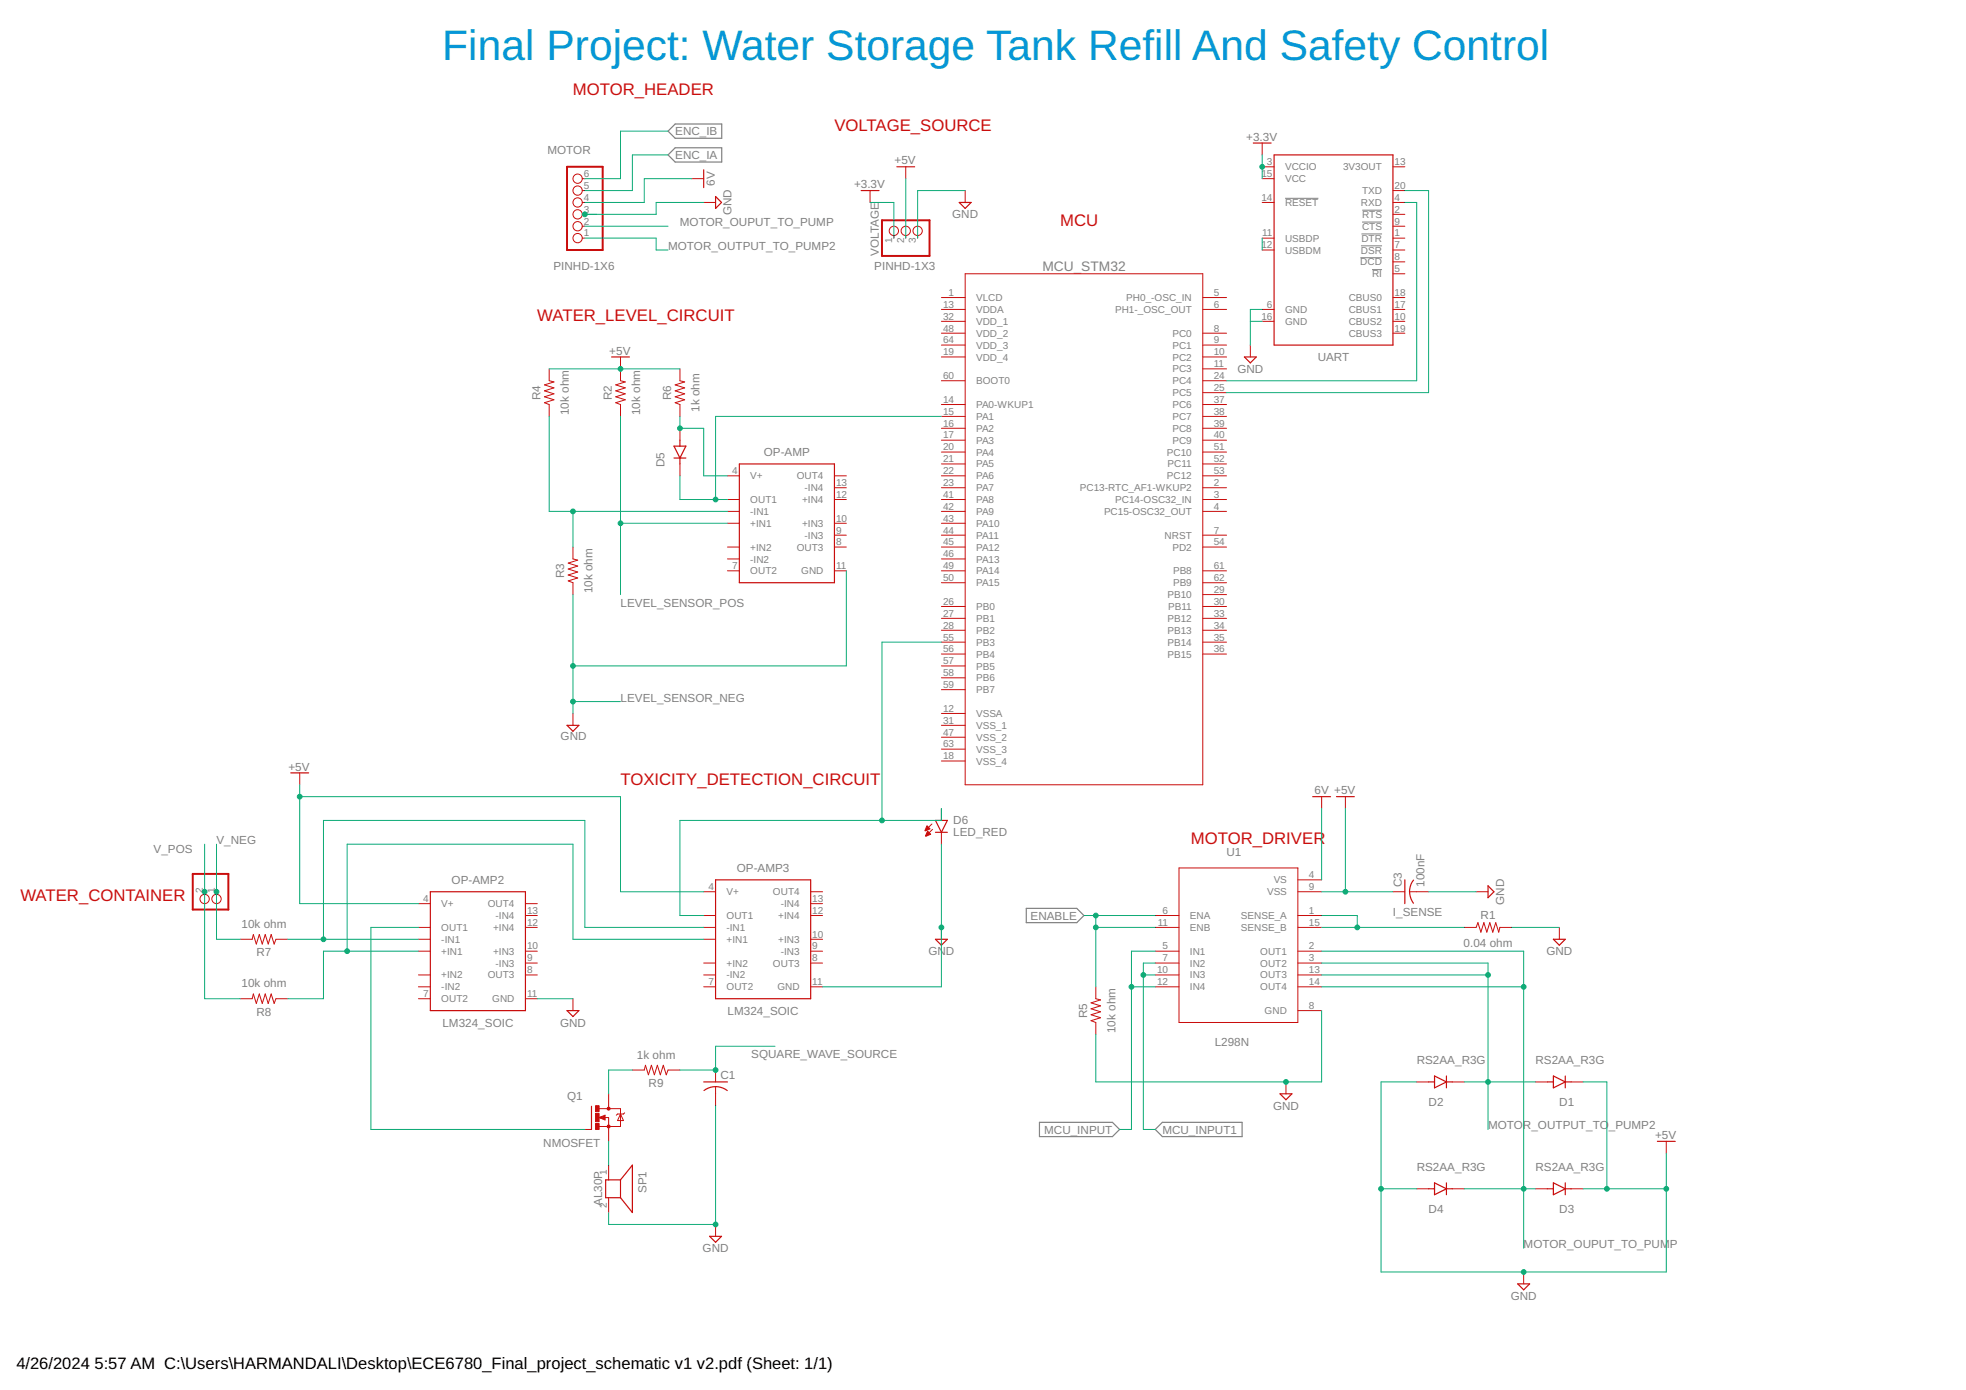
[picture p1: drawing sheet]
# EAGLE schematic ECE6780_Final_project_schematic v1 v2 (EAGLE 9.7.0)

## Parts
C1  C-US_CHIP-0402(1005-METRIC)  [CAPC1005X60]
C3  100nF  C-US_CHIP-1206(3216-METRIC)  [CAPC3216X135]
D1  RS2AA_R3G  [DIOM4325X250N]
D2  RS2AA_R3G  [DIOM4325X250N]
D3  RS2AA_R3G  [DIOM4325X250N]
D4  RS2AA_R3G  [DIOM4325X250N]
D5  RS2AA_R3G  [DIOM4325X250N]
D6  LED_RED  CHIP-FLAT-R_0402  [LEDC1005X25N_FLAT-R]
MCU_STM32  STM32F100R6  STM32F100_QFP  [QFP50P1200X1200X160-64N]
MOTOR  PINHD-1X6  [1X06]
OP-AMP  LM324_SOIC  [SOIC127P600X175-14N]
OP-AMP2  LM324_SOIC  [SOIC127P600X175-14N]
OP-AMP3  LM324_SOIC  [SOIC127P600X175-14N]
Q1  NMOSFET  NMOSFET_TO220  [TO220BV]
R1  0.04 ohm  R-US_CHIP-1206(3216-METRIC)  [RESC3216X70]
R2  10k ohm  R-US_CHIP-1206(3216-METRIC)  [RESC3216X70]
R3  10k ohm  R-US_CHIP-1206(3216-METRIC)  [RESC3216X70]
R4  10k ohm  R-US_CHIP-1206(3216-METRIC)  [RESC3216X70]
R5  10k ohm  R-US_CHIP-1206(3216-METRIC)  [RESC3216X70]
R6  1k ohm  R-US_CHIP-1206(3216-METRIC)  [RESC3216X70]
R7  10k ohm  R-US_CHIP-1206(3216-METRIC)  [RESC3216X70]
R8  10k ohm  R-US_CHIP-1206(3216-METRIC)  [RESC3216X70]
R9  1k ohm  R-US_CHIP-1206(3216-METRIC)  [RESC3216X70]
SP1  AL30P  [AL30P]
U1  L298N  [TO127P2020X500X2100-15]
UART  FT231XS-X-_SSOP  [SOP63P599X175-20]
VOLTAGE  PINHD-1X3  [1X03]
WATER_CONTAINER  PINHD-1X2  [1X02]

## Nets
6V: MOTOR.4 U1.4(VS)
+3.3V: UART.3(VCCIO) UART.15(VCC) VOLTAGE.1
+5V: OP-AMP2.4(V+) OP-AMP3.4(V+)
ENABLE: R5.2 U1.6(ENA) U1.11(ENB)
ENC_IA: MOTOR.5
ENC_IB: MOTOR.6
GND: C1.2 C3.2 D1.C(K) D2.A D3.C(K) D4.A D6.C MOTOR.3 OP-AMP2.11(GND) OP-AMP3.11(GND) R1.2 R5.1 SP1.2 U1.8(GND) UART.6(GND) UART.16(GND) VOLTAGE.3 ; supply symbol labelled +5V
I_SENSE: R1.1 U1.1(SENSE_A) U1.15(SENSE_B)
LEVEL_SENSOR_NEG: OP-AMP.11(GND) R3.1 ; supply symbol labelled GND
LEVEL_SENSOR_POS: OP-AMP.2(-IN1) OP-AMP.3(+IN1) R2.1 R3.2 R4.1
MCU_INPUT: U1.5(IN1) U1.12(IN4)
MCU_INPUT1: U1.7(IN2) U1.10(IN3)
MOTOR_OUPUT_TO_PUMP: D3.A D4.C(K) MOTOR.2 U1.2(OUT1) U1.14(OUT4)
MOTOR_OUTPUT_TO_PUMP2: D1.A D2.C(K) MOTOR.1 U1.3(OUT2) U1.13(OUT3)
N$1: UART.11(USBDP) UART.12(USBDM)
N$2: MCU_STM32.25(PC5) UART.20(TXD)
N$3: MCU_STM32.24(PC4) UART.4(RXD)
N$4: OP-AMP2.2(-IN1) OP-AMP3.2(-IN1) R7.1
N$5: D5.A OP-AMP.4(V+) R6.1
N$6: D5.C(K) MCU_STM32.15(PA1) OP-AMP.1(OUT1)
N$7: OP-AMP2.3(+IN1) OP-AMP3.3(+IN1) R8.1
N$8: D6.A MCU_STM32.55(PB3) OP-AMP3.1(OUT1)
N$9: OP-AMP2.1(OUT1) Q1.G
N$10: Q1.S SP1.1
N$12: Q1.D R9.2
SQUARE_WAVE_SOURCE: C1.1 R9.1
V_NEG: R7.2 WATER_CONTAINER.1
V_POS: R8.2 WATER_CONTAINER.2
VN: C3.1 R2.2 R4.2 R6.2 U1.9(VSS) VOLTAGE.2 ; supply symbol labelled +5V
Unconnected: MCU_STM32.2(PC13-RTC_AF1-WKUP2) MCU_STM32.3(PC14-OSC32_IN) MCU_STM32.4(PC15-OSC32_OUT) MCU_STM32.5(PH0_-OSC_IN) MCU_STM32.6(PH1-_OSC_OUT) MCU_STM32.7(NRST) MCU_STM32.8(PC0) MCU_STM32.9(PC1) MCU_STM32.10(PC2) MCU_STM32.11(PC3) MCU_STM32.14(PA0-WKUP1) MCU_STM32.16(PA2) MCU_STM32.17(PA3) MCU_STM32.20(PA4) MCU_STM32.21(PA5) MCU_STM32.22(PA6) MCU_STM32.23(PA7) MCU_STM32.26(PB0) MCU_STM32.27(PB1) MCU_STM32.28(PB2) MCU_STM32.29(PB10) MCU_STM32.30(PB11) MCU_STM32.33(PB12) MCU_STM32.34(PB13) MCU_STM32.35(PB14) MCU_STM32.36(PB15) MCU_STM32.37(PC6) MCU_STM32.38(PC7) MCU_STM32.39(PC8) MCU_STM32.40(PC9) MCU_STM32.41(PA8) MCU_STM32.42(PA9) MCU_STM32.43(PA10) MCU_STM32.44(PA11) MCU_STM32.45(PA12) MCU_STM32.46(PA13) MCU_STM32.49(PA14) MCU_STM32.50(PA15) MCU_STM32.51(PC10) MCU_STM32.52(PC11) MCU_STM32.53(PC12) MCU_STM32.54(PD2) MCU_STM32.56(PB4) MCU_STM32.57(PB5) MCU_STM32.58(PB6) MCU_STM32.59(PB7) MCU_STM32.60(BOOT0) MCU_STM32.61(PB8) MCU_STM32.62(PB9) OP-AMP2.5(+IN2) OP-AMP2.6(-IN2) OP-AMP2.7(OUT2) OP-AMP2.8(OUT3) OP-AMP2.9(-IN3) OP-AMP2.10(+IN3) OP-AMP2.12(+IN4) OP-AMP2.13(-IN4) OP-AMP2.14(OUT4) OP-AMP3.5(+IN2) OP-AMP3.6(-IN2) OP-AMP3.7(OUT2) OP-AMP3.8(OUT3) OP-AMP3.9(-IN3) OP-AMP3.10(+IN3) OP-AMP3.12(+IN4) OP-AMP3.13(-IN4) OP-AMP3.14(OUT4) OP-AMP.5(+IN2) OP-AMP.6(-IN2) OP-AMP.7(OUT2) OP-AMP.8(OUT3) OP-AMP.9(-IN3) OP-AMP.10(+IN3) OP-AMP.12(+IN4) OP-AMP.13(-IN4) OP-AMP.14(OUT4) UART.1(!DTR) UART.2(!RTS) UART.5(!RI) UART.7(!DSR) UART.8(!DCD) UART.9(!CTS) UART.10(CBUS2) UART.13(3V3OUT) UART.14(!RESET) UART.17(CBUS1) UART.18(CBUS0) UART.19(CBUS3)

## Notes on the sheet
- Final Project: Water Storage Tank Refill And Safety Control
- MOTOR_HEADER
- VOLTAGE_SOURCE
- MCU
- WATER_LEVEL_CIRCUIT
- TOXICITY_DETECTION_CIRCUIT
- MOTOR_DRIVER

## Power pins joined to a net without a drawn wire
VDD_1: MCU_STM32.32(VDD_1)
VDD_2: MCU_STM32.48(VDD_2)
VDD_3: MCU_STM32.64(VDD_3)
VDD_4: MCU_STM32.19(VDD_4)
VDDA: MCU_STM32.13(VDDA)
VLCD: MCU_STM32.1(VLCD)
VSS_1: MCU_STM32.31(VSS_1)
VSS_2: MCU_STM32.47(VSS_2)
VSS_3: MCU_STM32.63(VSS_3)
VSS_4: MCU_STM32.18(VSS_4)
VSSA: MCU_STM32.12(VSSA)
